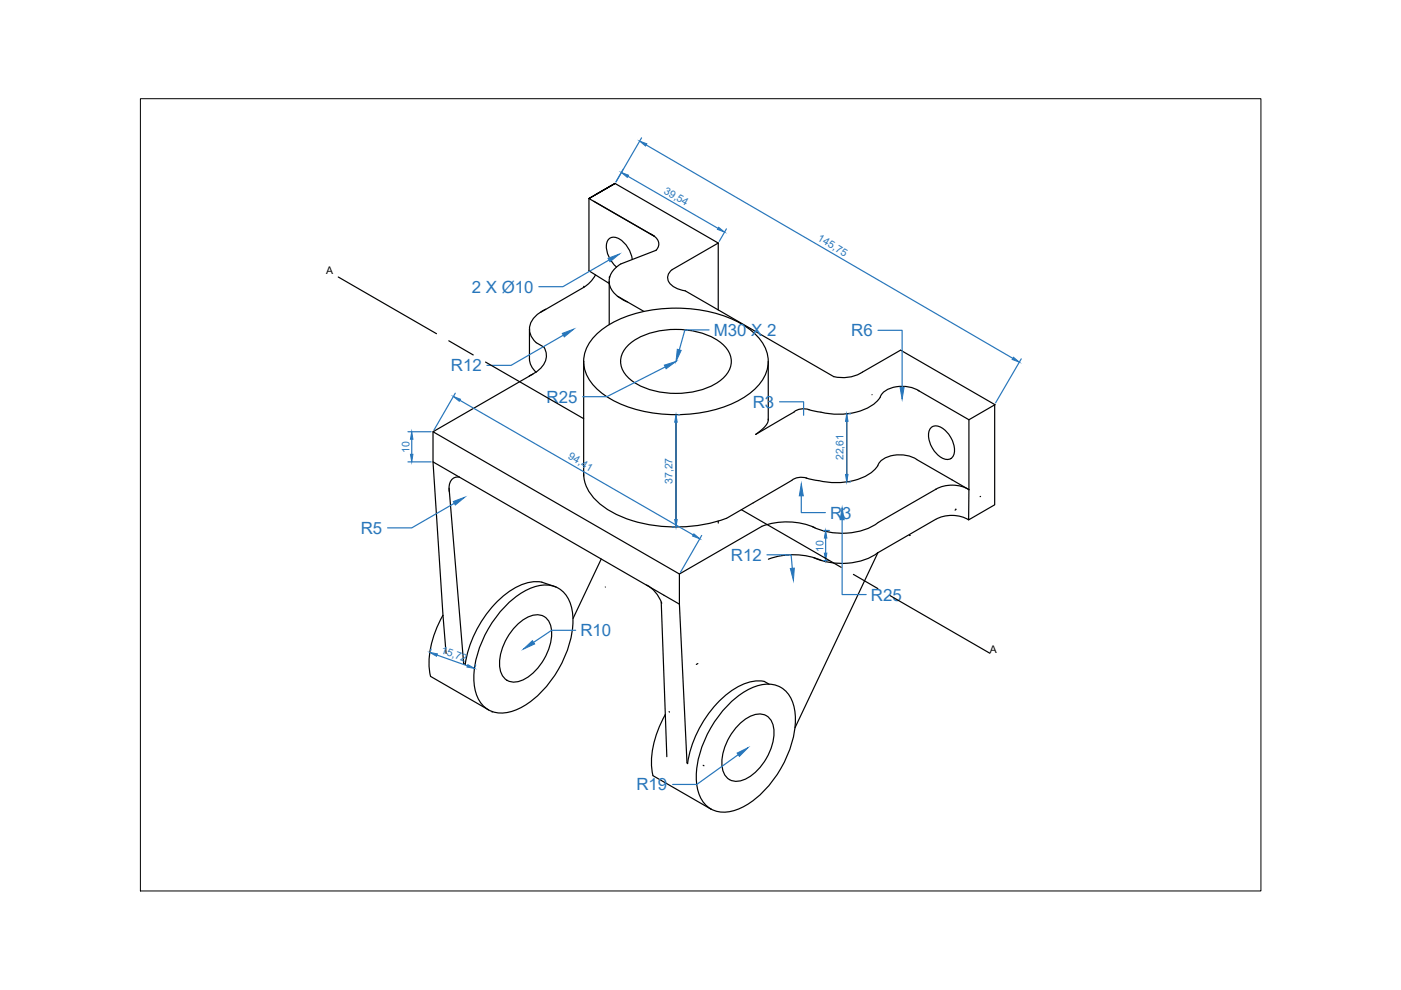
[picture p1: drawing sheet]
<svg xmlns="http://www.w3.org/2000/svg" width="297mm" height="210mm" viewBox="0 0 297 210" stroke-linecap="round" stroke-linejoin="round" font-family="sans-serif">
<!-- layer: 0 -->
<g fill="none" stroke="#000" stroke-width=".25">
<path d="M71.7 58.7l20.8 12.1M125.9 42.7l12.8 7.4-13.8-8 5.5-3.2-5.5 3.2v15.3l4.3 2.7M126.3 58.3l-1.2 1.5-1.3 1.1M126.4 41.2l4-2.3 21.9 12.6M129.2 59.7v9.1M129.3 58.7l-.1 .1M131.6 56a4.1 4.1 0 0 0-2.3 4.7 6.1 6.1 0 0 0 3.7 3.3M134.1 55a5.4 5.4 0 0 0-4-4.7 1.74 1.74 0 0 0-1.5 2.2l.2 1.3 .6 1.2 1.3 1.6M137.9 49.6a2.12 2.12 0 0 1 1.2 3.4M139.1 53.1l-7.5 2.9M152.3 51.5l-9.8 5.7a2.07 2.07 0 0 0-.9 1.9 2.07 2.07 0 0 0 1.3 1.8l1.1 .5 1.3 .3M152.3 51.5v14.2"/>
<path d="M95.2 72.3l5.1 3M102.9 76.8l20.8 12M112.3 69.8v6.8l.6 1.4 .8 .9M113 79.3l-21.2 12.2 52.2 30.2M115.3 73.5a3.6 3.6 0 0 1-1.2 5.1l-1.8 1.1M115.7 65.6a5.2 5.2 0 0 0-3.4 4.1 4.2 4.2 0 0 0 3 3.9M123.7 76.6v24.3M123.8 77.2l-.1 .1M123.8 60.9h.1M123.8 60.9l-9.2 5.3M126.1 71.2a21.6 21.6 0 0 1 13.3-5.6 29 29 0 0 1 19 3.8 9.3 9.3 0 0 1 4.5 7.2 8.9 8.9 0 0 1-4.5 7.2 28.4 28.4 0 0 1-19 3.9 22.4 22.4 0 0 1-13.3-5.7 7.3 7.3 0 0 1 0-10.8zM130.9 62.8l5.6 3.2"/>
<path d="M133 73.4a15.2 15.2 0 0 1 11.8-3.5 13.6 13.6 0 0 1 8.9 3.5 4.5 4.5 0 0 1-.7 7.1 17 17 0 0 1-13.9 2.5 9.9 9.9 0 0 1-7.2-4.7 4.3 4.3 0 0 1 1.1-4.9zM145.3 61.7l31.5 18.2a8.1 8.1 0 0 0 5.6-.7M162.9 76.6v12.5a3.3 3.3 0 0 1-1.7 2.3l-1 .7 8.2-4.8M182.4 79.2l8.5-5 20.1 11.6-5.6 3.2v14.8M91.8 91.5v6.4l52.2 30.2M91.8 97.9l2.8 40.6M143.3 87.9v23.9M162.9 89.1h.1M171.5 86.9a3.4 3.4 0 0 0-3.1 .4M179.5 87.7v14.5M184.9 83.7h.1M194.6 82.8l10.8 6.2"/>
<path d="M194.9 82.9a6.8 6.8 0 0 0-7.8 .5 7.6 7.6 0 0 1-5.6 4 18.9 18.9 0 0 1-9.1-.3l-1-.3M197.3 90.8a1.8 1.8 0 0 1 2.6 .1 5.6 5.6 0 0 1 2.3 5.5 1.73 1.73 0 0 1-2.9 .5 5.6 5.6 0 0 1-2.3-5.6zM210.9 85.8v21.2l-5.5 3.2v-6.4M95.2 103.5l3.1 37.2 .3 .2a23.4 23.4 0 0 1 10.9-16.4 8.3 8.3 0 0 1 5.4-1.1l3 1.1M97.4 101.2a1.96 1.96 0 0 0-2.2 2.3l.1 .8M123.7 100.4a8.9 8.9 0 0 0 4.2 7 27.6 27.6 0 0 0 17.7 4.3l4.3-.6 4.1-1.2M127.5 118.5l-6 12.6M152.3 110.5v.4M157.2 108.1l21.1 12.2M161.5 111.6a15.1 15.1 0 0 1 11.3 .3M161.5 111.6l-17.5 10.1v6.4l1.7 33.6 .1 .1M162.9 118.6a15.1 15.1 0 0 1 11.3 .3"/>
<path d="M167.7 117.6h.1M170.9 101.4l2.7 .5M171.1 101.4a3.4 3.4 0 0 0-3.2 .4l-13.9 8.1M173.6 101.9a14.2 14.2 0 0 0 11.1-1.7 6 6 0 0 0 1.9-2.3 6.8 6.8 0 0 1 7.8-.5l11 6.4M186.1 117.2a14.3 14.3 0 0 1-13.6 1M186.1 117.2l-17.5 37.1M186.2 110.8a14.3 14.3 0 0 1-14 .8M193 113.5h-.2M198.4 110.1l-12.3 7.1M198.4 110.1a7.2 7.2 0 0 1 6.9 .1M202.7 107.9l-.2 .3M205.4 103.8a7.2 7.2 0 0 0-7-.1l-12.2 7.1"/>
<path d="M207.9 105.3h-.1M93.9 130.5a18.8 18.8 0 0 0-2.6 12.9M107.6 128.1a11.6 11.6 0 0 1 8.9-4 5.7 5.7 0 0 1 4.7 4.9 20 20 0 0 1-3.7 14.4 18.2 18.2 0 0 1-8.8 7.4 5.7 5.7 0 0 1-8-4.6 20 20 0 0 1 3.8-14.4l.9-1.3zM109.8 132.4a5.7 5.7 0 0 1 4.9-2 3.6 3.6 0 0 1 2.3 3.9 11.9 11.9 0 0 1-6.4 10 3.1 3.1 0 0 1-4.6-2.7 11.6 11.6 0 0 1 3.8-9.2zM128.3 124.5h.1M137.1 124a6.9 6.9 0 0 1 3.2 3.9M140.2 127.7l1.2 32.7M140.8 126.2v.1M180.9 121.8l5.2 3M188.7 126.3l21.2 12.2M91.3 143.4l12.3 7.1M104.4 150.9l-.1 .1"/>
<path d="M141.1 151.5a18.8 18.8 0 0 0-2.7 12.9M141.9 150.9v.1M148 140.7l-.4 .2M154.7 149.1a11.6 11.6 0 0 1 9-4 5.7 5.7 0 0 1 4.7 5 20 20 0 0 1-3.8 14.3 18.2 18.2 0 0 1-8.8 7.4 5.7 5.7 0 0 1-7.9-4.6 20 20 0 0 1 3.7-14.3l1-1.4zM156.9 153.4a5.7 5.7 0 0 1 4.9-1.9 3.6 3.6 0 0 1 2.3 3.8 11.9 11.9 0 0 1-6.4 10 3.1 3.1 0 0 1-4.6-2.6 11.6 11.6 0 0 1 3.8-9.3zM163.1 145.1a4.8 4.8 0 0 0-4.6-.4 19.9 19.9 0 0 0-10.6 10.5l-1.4 3.4-.7 3.3M138.4 164.5l12.3 7M149.1 162.3l.2 .1"/>
</g>
<g fill="none" stroke="#2776bb" stroke-width=".25">
<path d="M133.1 37.4l19.1 11M136 29.2l-5.4 9.4 1.5-2.7M137 30.7l77.7 45.3M129.1 55.1l-9.8 5.7h-5.1M154 48.5l-1.5 2.7M119.4 71.1l-11 6.4h-5.2M141 77.8l-12.3 6.3h-5.1M150.3 69.9h-5.1l-1.2 4.3M186.1 70h5.2v12.1M216.5 76.1l-5.4 9.3M86.5 97.9h4.9M86.5 91.5h4.9"/>
<path d="M87.3 93.1v3.2M96.5 83.4l-4.5 7.8M97.5 84.9l49.5 28.5M143.3 89.5v20.6M143.7 87.9h.4M165.3 85.2h5.1v2.8M179.5 89.3v11.3M179.9 87.7h.4M96.3 106.7l-9 5.2h-5.1M142.5 111.8h.4M148.8 113.5l-4.5 7.9M162.6 117.6h5.1l.3 2.9"/>
<path d="M169.9 105.1v3.6h5.1M174.6 118.9h1.2M174.6 112.5h1.2M175.1 114.1v3.2M178.5 110.2v15.9h5.1M179.9 102.2h.4M91.4 137.6l-.1 .4M92.7 138.9l6.4 2.3M122.1 133.6h-5.1l-3.9 2.6M100.9 141l-.2 .3M156.5 160l-8.8 6.3h-5.1"/>
</g>
<g fill="#2776bb" stroke="#2776bb" stroke-width=".21">
<path d="M135.6 29.9l1.5 .6-.2 .5z"/>
<path d="M214.9 75.7l1.2 1.1-1.5-.6z"/>
<path d="M91.2 138.3l1.5 .3-.2 .5z"/>
<path d="M99.2 140.9l1.4 .8-1.6-.3z"/>
<path d="M96.1 84.1l1.5 .5-.2 .5z"/>
<path d="M147.1 113.2l1.3 1-1.6-.5z"/>
<path d="M143.3 87.9l.3 1.6h-.5z"/>
<path d="M143.1 110.1h.5l-.3 1.7z"/>
<path d="M179.5 87.7l.3 1.6h-.5z"/>
<path d="M179.3 100.6h.5l-.3 1.6z"/>
<path d="M131.7 36.6l1.6 .5-.3 .5z"/>
<path d="M152.4 48.2l1.2 1-1.5-.6z"/>
<path d="M128.9 54.8l2.4-.9-2 1.6z"/>
<path d="M119.2 70.7l2.5-.9-2.1 1.6z"/>
<path d="M140.9 77.4l2.4-.8-2.1 1.6z"/>
<path d="M143.6 74.1l.8 .2-1.1 2.3z"/>
<path d="M190.8 82.1h.9l-.4 2.5z"/>
<path d="M169.9 102.6l.4 2.5h-.8z"/>
<path d="M167.6 120.5h.8l-.2 2.6z"/>
<path d="M178.5 107.6l.5 2.6h-.9z"/>
<path d="M111 137.6l1.9-1.8 .5 .7z"/>
<path d="M156.3 159.7l2.3-1.2-1.8 1.9z"/>
<path d="M87 96.3h.6l-.3 1.6z"/>
<path d="M87.3 91.5l.3 1.6h-.6z"/>
<path d="M174.8 117.3h.5l-.2 1.6z"/>
<path d="M175.1 112.5l.2 1.6h-.5z"/>
<path d="M96.1 106.3l2.4-.9-2 1.7z"/>
</g>
<path d="M29.8 20.9h237.5v168h-237.5z" fill="none" stroke="#000" stroke-width=".21"/>
<g font-size="3.6" fill="#2776bb">
<text x="100" y="62.1">2 X Ø10</text>
<text x="151.3" y="71.2">M30 X 2</text>
<text x="180.5" y="71.3">R6</text>
<text x="95.6" y="78.8">R12</text>
<text x="115.9" y="85.4">R25</text>
<text x="159.6" y="86.5">R3</text>
<text x="76.5" y="113.2">R5</text>
<text x="176" y="110">R3</text>
<text x="155" y="118.9">R12</text>
<text x="184.6" y="127.3">R25</text>
<text x="123.1" y="134.9">R10</text>
<text x="134.9" y="167.6">R19</text>
</g>
<g font-size="2.2" fill="#2776bb">
<text x="140.6" y="40.9" transform="rotate(30 140.6 40.9)">39,54</text>
<text x="173.2" y="51" transform="rotate(30 173.2 51)">145,75</text>
<text x="86.9" y="96" transform="rotate(-90 86.9 96)">10</text>
<text x="120.3" y="97.2" transform="rotate(30 120.3 97.2)">94,41</text>
<text x="178.8" y="97.6" transform="rotate(-90 178.8 97.6)">22,61</text>
<text x="142.6" y="102.6" transform="rotate(-90 142.6 102.6)">37,27</text>
<text x="174.6" y="117" transform="rotate(-90 174.6 117)">10</text>
<text x="93.4" y="138.4" transform="rotate(20 93.4 138.4)">15,72</text>
</g>
<g font-size="2.2">
<text x="69.2" y="58.1">A</text>
<text x="209.9" y="138.5">A</text>
</g>
</svg>
